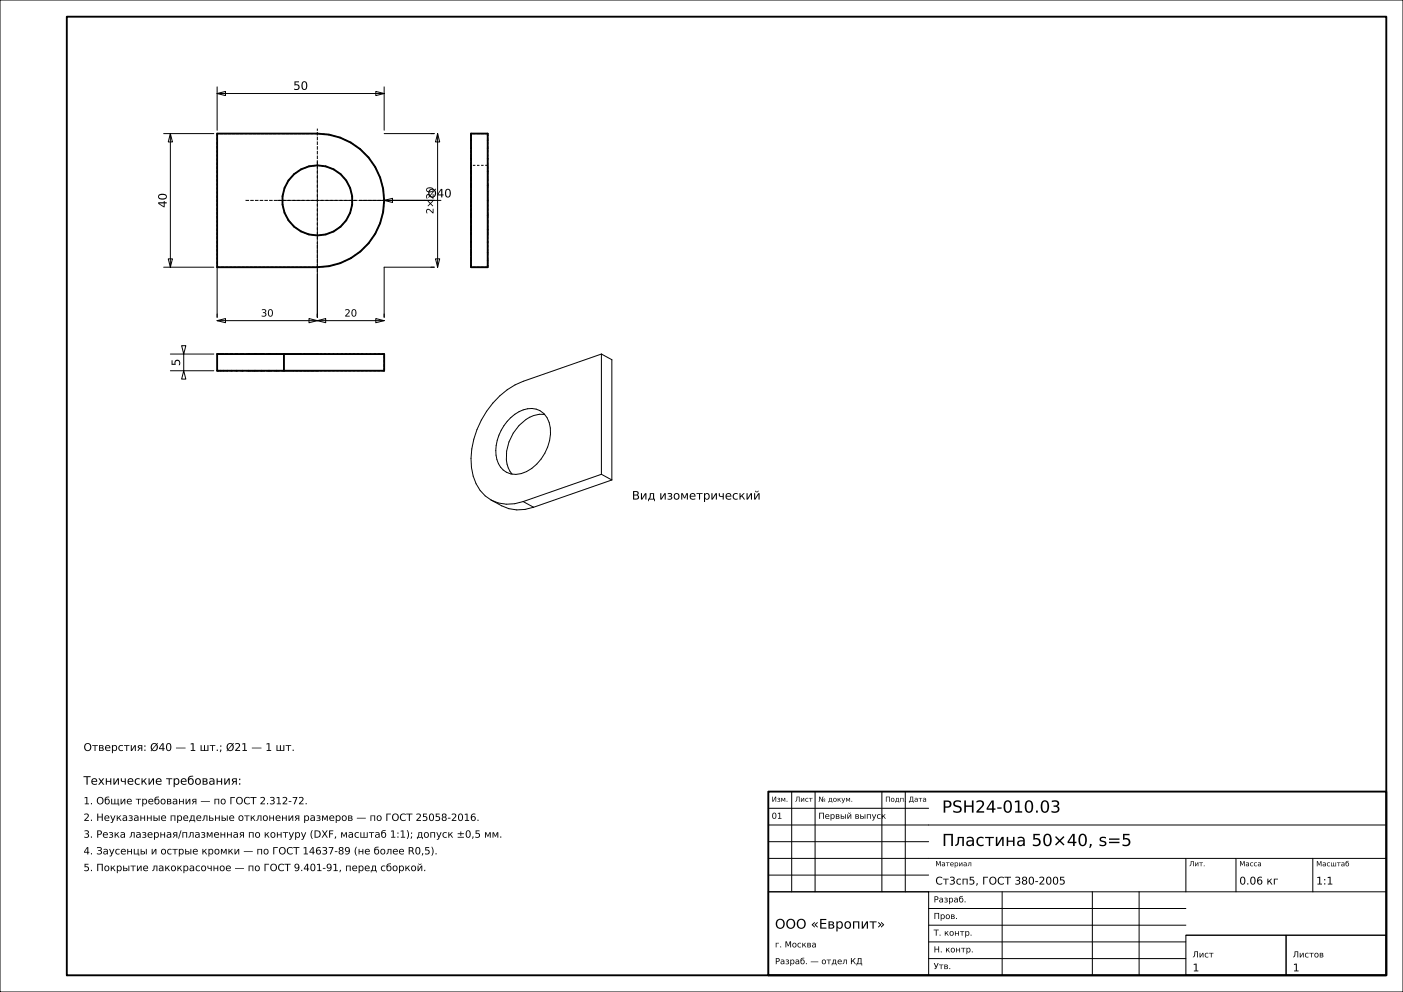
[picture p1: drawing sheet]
<svg xmlns="http://www.w3.org/2000/svg" width="420mm" height="297mm" viewBox="0 0 420 297" stroke-linecap="round" stroke-linejoin="round" font-family="sans-serif">
<g fill="none" stroke="#000" stroke-width=".3">
<path d="M0 0h420v297h-420zM49 40h15M51 40l.6 2.5h-1.2zM51 40v40M65 28l2.5-.6v1.2zM65 26v13M65 28h50M112.5 27.4l2.5 .6-2.5 .6zM115 26v13M115 40h15M131 40l.6 2.5h-1.2zM131 40v40"/>
<path d="M107.5 60h24.5M115 60l2.5-.6v1.2zM50.4 77.5h1.2l-.6 2.5zM95 72.5v22.5M130.4 77.5h1.2l-.6 2.5zM49 80h15M65 96l2.5-.6v1.2zM65 80v15M65 96h50M92.5 95.4l2.5 .6-2.5 .6zM95 96l2.5-.6v1.2zM112.5 95.4l2.5 .6-2.5 .6z"/>
<path d="M130 80h-15v15M51 111h13M51 106h13M54.4 103.5h1.2l-.6 2.5zM55 111l.6 2.5h-1.2zM55 106v5M180 106l3.2 1.7v36M180 106v36M180 106l-23.4 8.2a25.7 25.7 0 0 0-15.4 20.2 15.4 15.4 0 0 0 4.1 14.1l1.7 1.2M152.9 125a7.9 7.9 0 0 1 8.7-2.1 7.9 7.9 0 0 1 2.9 9 13.4 13.4 0 0 1-8.5 9.9 5.9 5.9 0 0 1-7.5-5.5 13.9 13.9 0 0 1 4.4-11.3zM163.1 124.1a10 10 0 0 0-9.5 5.6 12.1 12.1 0 0 0-1.5 10.4l1.2 1.9M147 149.7a13.3 13.3 0 0 0 10.2 2.8l2.5-.6"/>
<path d="M147 149.7a11.7 11.7 0 0 0 9.6 .5M156.6 150.2l3.1 1.7M180 142l3.2 1.7M180 142l-23.4 8.2M183.2 143.7l-23.5 8.2M237 237v30M244 237v30M264 237v30M271 237v30M230 257h185M230 252h48M230 247h185"/>
<path d="M230 242h48M355 257v10M370 257v10M393 257v10M230 267h48v25h-48zM230 267h185M230 262h48M278 277h77M278 272h77M300 267v25M327 267v25M341 267v25"/>
<path d="M278 287h77M278 282h77M355 280h30v12h-30zM355 280h60M385 280h30v12h-30z"/>
</g>
<g fill="none" stroke="#000" stroke-width=".56">
<path d="M20 5h395v287h-395zM65 40h30a20 20 0 0 1 20 20 20 20 0 0 1-20 20h-30zM141 40h5v40h-5zM65 106h50v5h-50zM85 106v5M230 237h185v55h-185z"/>
<circle cx="95" cy="60" r="10.5"/>
</g>
<g fill="none" stroke="#000" stroke-width=".3" stroke-dasharray=".7 .5" stroke-linecap="butt">
<path d="M65 40v40M95 40h-30M141 40v40M146 40v40M146 40h-5M84.6 58.7l.6-2.4M85.2 56.3l1.2-2.3M86.4 54l1.6-1.9M88 52.1l2.1-1.4M90.1 50.7l2.4-.9M92.5 49.8l2.5-.3M95 49.5l2.5 .3"/>
<path d="M97.5 49.8l2.4 .9M98.5 40.3l-3.5-.3M99.9 50.7l2.1 1.4M101.8 41.2l-3.3-.9M102 52.1l1.6 1.9M103.6 54l1.2 2.3M104.8 56.3l.6 2.4M105 42.7l-3.2-1.5M105.4 58.7v2.6M107.9 44.7l-2.9-2M110.3 47.1l-2.4-2.4M112.3 50l-2-2.9"/>
<path d="M113.8 53.2l-1.5-3.2M114.7 56.5l-.9-3.3M115 60l-.3-3.5M141 49.5v.3M141 49.8v.7M141 50.5v1.3M141 51.8v1.7M141 53.5v1.9M141 55.4v2.3M141 57.7v2.3M141 60v2.3M141 60v-2.3"/>
<path d="M141 57.7v-2.3M141 55.4v-1.9M141 53.5v-1.7M141 51.8v-1.3M141 50.5v-.7M141 49.8v-.3M146 49.5h-5M146 49.5v.3M146 49.8v.7M146 50.5v1.3M146 51.8v1.7M146 53.5v1.9"/>
<path d="M146 55.4v2.3M146 57.7v2.3M146 60v2.3M146 60v-2.3M146 57.7v-2.3M146 55.4v-1.9M146 53.5v-1.7M146 51.8v-1.3M146 50.5v-.7M146 49.8v-.3M84.6 61.3v-2.6M85.2 63.7l-.6-2.4"/>
<path d="M86.4 66l-1.2-2.3M88 67.9l-1.6-1.9M90.1 69.3l-2.1-1.4M92.5 70.2l-2.4-.9M95 70.5l-2.5-.3M97.5 70.2l-2.5 .3M98.5 79.7l3.3-.9M99.9 69.3l-2.4 .9M101.8 78.8l3.2-1.5M102 67.9l-2.1 1.4M103.6 66l-1.6 1.9M104.8 63.7l-1.2 2.3"/>
<path d="M105 77.3l2.9-2M105.4 61.3l-.6 2.4M107.9 75.3l2.4-2.4M110.3 72.9l2-2.9M112.3 70l1.5-3.2M113.8 66.8l.9-3.3M114.7 63.5l.3-3.5M141 62.3v2.3M141 64.6v1.9M141 66.5v1.7M141 68.2v1.3M141 69.5v.7"/>
<path d="M141 70.2v.3M141 70.5v-.3M141 70.2v-.7M141 69.5v-1.3M141 68.2v-1.7M141 66.5v-1.9M141 64.6v-2.3M141 62.3v-2.3M146 62.3v2.3M146 64.6v1.9M146 66.5v1.7M146 68.2v1.3"/>
<path d="M146 69.5v.7M146 70.2v.3M146 70.5v-.3M146 70.2v-.7M146 69.5v-1.3M146 68.2v-1.7M146 66.5v-1.9M146 64.6v-2.3M146 62.3v-2.3M65 80h30M95 80l3.5-.3M146 80h-5"/>
<path d="M65.1 106h-.1M65.1 111h-.1M65.5 106h-.4M65.5 111h-.4M66.1 106h-.6M66.1 111h-.6M67 106h-.9M67 111h-.9M68.1 106h-1.1M68.1 111h-1.1M69.4 106h-1.3M69.4 111h-1.3"/>
<path d="M70.9 106h-1.5M70.9 111h-1.5M72.5 106h-1.6M72.5 111h-1.6M74.4 106h-1.9M74.4 111h-1.9M74.5 106h.1M74.5 111h.3M74.6 106h.2M74.6 111h-.1M74.8 106h-.3M74.8 106h.3"/>
<path d="M74.8 111h-.2M74.8 111h.7M75.1 106h.4M75.1 111h-.3M75.5 106h-.7M75.5 106h.6M75.5 111h-.4M75.5 111h1.3M76.1 106h.7M76.1 111h-.6M76.3 106h-1.9M76.3 111h-1.9"/>
<path d="M76.8 106h-1.3M76.8 106h.8M76.8 111h-.7M76.8 111h1.7M77.6 106h.9M77.6 111h-.8M78.4 106h-2.1M78.4 111h-2.1M78.5 106h-1.7M78.5 106h.9M78.5 111h-.9M78.5 111h1.9"/>
<path d="M79.4 106h1M79.4 111h-.9M80.4 106h-1.9M80.4 106h1.1M80.4 111h-1M80.4 111h2.3M80.5 106h-2.1M80.5 111h-2.1M81.5 106h1.2M81.5 111h-1.1M82.7 106h-2.3M82.7 106h1.1"/>
<path d="M82.7 111h-1.2M82.7 111h2.3M82.8 106h-2.3M82.8 111h-2.3M83.8 106h1.2M83.8 111h-1.1M85 106h1.2M85 106h-2.3M85 111h-1.2M85 111h2.3M85 106h-2.2M85 111h-2.2"/>
<path d="M86.2 106h1.1M86.2 111h-1.2M87.3 106h1.2M87.3 106h-2.3M87.3 111h2.3M87.3 111h-1.1M88.5 106h1.1M88.5 111h-1.2M89.6 106h1M89.6 106h-2.3M89.6 111h1.9M89.6 111h-1.1"/>
<path d="M90.6 106h.9M90.6 111h-1M91.5 106h.9M91.5 106h-1.9M91.5 111h1.7M91.5 111h-.9M92.4 106h.8M92.4 111h-.9M93.2 106h.7M93.2 106h-1.7M93.2 111h1.3M93.2 111h-.8"/>
<path d="M93.9 106h.6M93.9 111h-.7M94.5 106h.4M94.5 106h-1.3M94.5 111h.7M94.5 111h-.6M94.9 106h.3M94.9 111h-.4M95.2 106h.2M95.2 106h-.7M95.2 111h.3M95.2 111h-.3"/>
<path d="M95.4 106h.1M95.4 111h-.2M95.5 106h-.3M95.5 111h-.1M115 111v-5M115 106h-30M115 111h-30"/>
</g>
<path d="M73.5 60h43M83 60h24M95 72v-24M95 81.5v-43" fill="none" stroke="#000" stroke-width=".3" stroke-dasharray="1.1 .4" stroke-linecap="butt"/>
<g font-size="5">
<text x="282" y="243.3">PSH24-010.03</text>
<text x="282" y="253.3">Пластина 50×40, s=5</text>
</g>
<text font-size="4" x="232" y="278">ООО «Европит»</text>
<g font-size="3.5">
<text x="87.8" y="26.9">50</text>
<text x="128" y="59.1">Ø40</text>
<text x="49.9" y="62.2" transform="rotate(-90 49.9 62.2)">40</text>
<text x="53.9" y="109.6" transform="rotate(-90 53.9 109.6)">5</text>
<text x="189.2" y="149.6">Вид изометрический</text>
<text x="25" y="234.9">Технические требования:</text>
</g>
<g font-size="3.2">
<text x="25" y="224.8">Отверстия: Ø40 — 1 шт.; Ø21 — 1 шт.</text>
<text x="280" y="264.8">Ст3сп5, ГОСТ 380-2005</text>
<text x="371" y="264.8">0.06 кг</text>
<text x="394" y="264.8">1:1</text>
<text x="357" y="290.8">1</text>
<text x="387" y="290.8">1</text>
</g>
<g font-size="3">
<text x="129.8" y="64.1" transform="rotate(-90 129.8 64.1)">2×20</text>
<text x="78.1" y="94.8">30</text>
<text x="103.1" y="94.8">20</text>
<text x="25" y="240.8">1. Общие требования — по ГОСТ 2.312-72.</text>
<text x="25" y="245.8">2. Неуказанные предельные отклонения размеров — по ГОСТ 25058-2016.</text>
<text x="25" y="250.8">3. Резка лазерная/плазменная по контуру (DXF, масштаб 1:1); допуск ±0,5 мм.</text>
<text x="25" y="255.8">4. Заусенцы и острые кромки — по ГОСТ 14637-89 (не более R0,5).</text>
<text x="25" y="260.8">5. Покрытие лакокрасочное — по ГОСТ 9.401-91, перед сборкой.</text>
</g>
<g font-size="2.5">
<text x="231" y="245.1">01</text>
<text x="245" y="245.1">Первый выпуск</text>
<text x="279.5" y="270.2">Разраб.</text>
<text x="279.5" y="275.1">Пров.</text>
<text x="279.5" y="280.1">Т. контр.</text>
<text x="232" y="283.6">г. Москва</text>
<text x="279.5" y="285.1">Н. контр.</text>
<text x="357" y="286.6">Лист</text>
<text x="387" y="286.6">Листов</text>
<text x="232" y="288.7">Разраб. — отдел КД</text>
<text x="279.5" y="290.1">Утв.</text>
</g>
<g font-size="2.1">
<text x="231" y="240">Изм.</text>
<text x="238" y="240">Лист</text>
<text x="245" y="240">№ докум.</text>
<text x="265" y="240">Подп.</text>
<text x="272" y="240">Дата</text>
<text x="280" y="259.3">Материал</text>
<text x="356" y="259.3">Лит.</text>
<text x="371" y="259.3">Масса</text>
<text x="394" y="259.4">Масштаб</text>
</g>
</svg>
